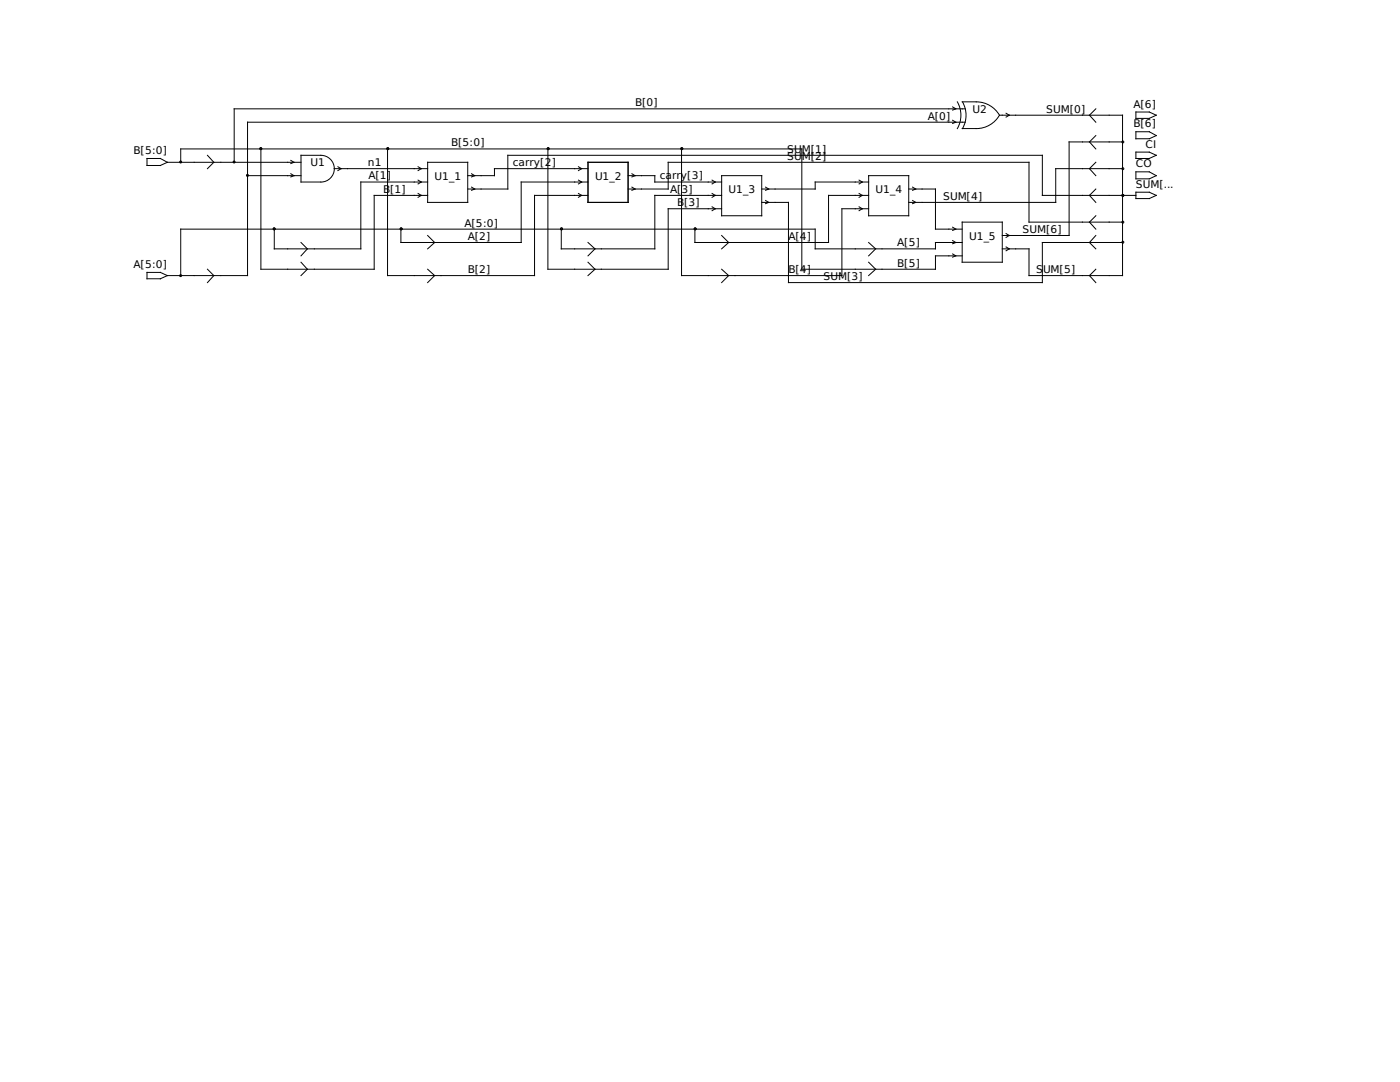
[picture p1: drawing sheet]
<svg xmlns="http://www.w3.org/2000/svg" width="279mm" height="216mm" viewBox="0 0 279 216" stroke-linecap="round" stroke-linejoin="round" font-family="sans-serif">
<g fill="none" stroke="#000" stroke-width=".2">
<path d="M29.3 31.6h2.7l1.4 .8-1.4 .6h-2.7zM33.4 32.4h26.7M36.1 32.4v-2.7h123.9v24h26.7v-2.6h5.3M41.4 31l1.3 1.4-1.3 1.3M49.4 35.1h10.7M52.1 29.7v24h22.6v-14.7h10.6M58 32l.7 .4-.7 .2M58 34.7l.7 .4-.7 .2M64 31h-3.9v5.3h3.9M64.1 31a2.67 2.67 0 0 1 2.6 2.7 2.67 2.67 0 0 1-2.6 2.6M66.7 33.7h18.6M67.4 33.3l.7 .4-.7 .3"/>
<path d="M77.3 29.7v25.3h29.4v-16h10.6M83.4 35.9l.7 .4-.7 .4M83.4 33.3l.7 .4-.7 .3M83.4 38.6l.7 .4-.7 .4M85.3 32.4h8v8h-8zM85.3 36.3h-13.3v13.4h-17.3v-4M93.3 37.7h8v-6.7h106.7v8h18.7M94.1 37.3l.6 .4-.6 .3M94.1 34.7l.6 .4-.6 .2M109.3 29.7v24h24.1v-12h10.6M115.4 35.9l.7 .4-.7 .4M115.4 33.3l.7 .4-.7 .3"/>
<path d="M115.4 38.6l.7 .4-.7 .4M117.3 33.7h-18.6v1.4h-5.4M117.3 32.4h8v8h-8zM117.3 36.3h-13.3v12.1h-24v-2.7M125.3 35.1h5.4v1.2h13.3M125.3 37.7h8.1v-5.3h72v11.9h18.6M126.1 34.7l.6 .4-.6 .2M126.1 37.3l.6 .4-.6 .3M136 29.7v25.3h32v-13.3h5.4M142.1 35.9l.6 .4-.6 .4M142.1 38.6l.6 .4-.6 .4M144 35.1h8v8h-8z"/>
<path d="M144 39h-13.3v10.7h-18.7v-4M152.8 37.3l.6 .4-.6 .3M171.5 35.9l.6 .4-.6 .4M171.5 38.6l.6 .4-.6 .4M173.4 35.1h8v8h-8zM173.4 36.3h-10.7v1.4h-10.7M173.4 39h-8v9.4h-26.7v-2.7M181.4 37.7h5.3v8h5.3M182.1 37.3l.7 .4-.7 .3M190.1 24l.7 .4-.7 .2M190.1 21.3l.7 .4-.7 .3M191.1 20.3a5.3 5.3 0 0 1 0 5.4"/>
<path d="M192 20.3a9.8 9.8 0 0 1 4.9 .4 5.4 5.4 0 0 1 2.6 2.3 5.3 5.3 0 0 1-4.7 2.7h-2.8M192.1 20.3a5.3 5.3 0 0 1 0 5.4M192.7 21.7h-146v10.7M192.7 24.4h-143.3v30.6h-16M199.5 23h24.5v32h-18.6v-5.3h-5.4M200.8 22.6l.6 .4-.6 .4M218.7 27.1l-1.3 1.2 1.3 1.4M218.7 37.7l-1.3 1.3 1.3 1.4M218.7 21.7l-1.3 1.3 1.3 1.4M218.7 32.4l-1.3 1.3 1.3 1.4M224 33.7h-13.3v6.7h-29.3M224 28.3h-10.6v18.7h-13.4"/>
<path d="M226.7 30.4h2.7l1.4 .6-1.4 .6h-2.7zM226.7 22.4h2.7l1.4 .6-1.4 .6h-2.7zM226.7 26.3h2.7l1.4 .8-1.4 .6h-2.7zM226.7 34.3h2.7l1.4 .8-1.4 .6h-2.7zM226.7 38.4h2.7l1.4 .6-1.4 .6h-2.7zM29.3 54.4h2.7l1.4 .6-1.4 .6h-2.7zM41.4 53.7l1.3 1.3-1.3 1.4M60.1 52.3l1.2 1.4-1.2 1.3M60.1 48.4l1.2 1.3-1.2 1.4M85.3 53.7l1.4 1.3-1.4 1.4M85.3 47l1.4 1.4-1.4 1.3M117.3 52.3l1.4 1.4-1.4 1.3"/>
<path d="M117.3 48.4l1.4 1.3-1.4 1.4M142.1 41.3l.6 .4-.6 .3M144 53.7l1.4 1.3-1.4 1.4M144 47l1.4 1.4-1.4 1.3M152 40.4h5.4v16h50.6v-8h16M152.8 40l.6 .4-.6 .2M171.5 41.3l.6 .4-.6 .3M173.4 52.3l1.4 1.4-1.4 1.3M173.4 48.4l1.4 1.3-1.4 1.4M182.1 40l.7 .4-.7 .2M190.1 50.7l.7 .4-.7 .2M190.1 45.3l.7 .4-.7 .3"/>
<path d="M190.1 48l.7 .4-.7 .2M192 44.3h8v8h-8zM192 48.4h-5.3v1.3h-24v-4h-126.6v9.3M200.8 46.6l.6 .4-.6 .4M200.8 49.3l.6 .4-.6 .3M218.7 43.1l-1.3 1.2 1.3 1.4M218.7 53.7l-1.3 1.3 1.3 1.4M218.7 47l-1.3 1.4 1.3 1.3"/>
<circle cx="36" cy="32.3" r=".2"/>
<circle cx="52.1" cy="29.7" r=".2"/>
<circle cx="77.4" cy="29.7" r=".2"/>
<circle cx="109.4" cy="29.7" r=".2"/>
<circle cx="136.1" cy="29.7" r=".2"/>
<circle cx="224.1" cy="39" r=".2"/>
<circle cx="224.1" cy="33.7" r=".2"/>
<circle cx="224.1" cy="28.3" r=".2"/>
<circle cx="36" cy="55" r=".2"/>
<circle cx="54.7" cy="45.7" r=".2"/>
<circle cx="80.1" cy="45.7" r=".2"/>
<circle cx="112.1" cy="45.7" r=".2"/>
<circle cx="138.7" cy="45.7" r=".2"/>
<circle cx="224.1" cy="48.3" r=".2"/>
<circle cx="224.1" cy="44.3" r=".2"/>
</g>
<g fill="#000" stroke="#000" stroke-width=".2">
<circle cx="46.7" cy="32.3" r=".2"/>
<circle cx="49.4" cy="35" r=".2"/>
</g>
<g font-size="2.1">
<text x="126.7" y="21.2">B[0]</text>
<text x="185.2" y="23.9">A[0]</text>
<text x="194.1" y="22.5">U2</text>
<text x="208.8" y="22.5">SUM[0]</text>
<text x="226.2" y="21.5">A[6]</text>
<text x="90" y="29.2">B[5:0]</text>
<text x="226.2" y="25.4">B[6]</text>
<text x="228.6" y="29.5">CI</text>
<text x="26.7" y="30.7">B[5:0]</text>
<text x="62" y="33.1">U1</text>
<text x="73.4" y="33.1">n1</text>
<text x="73.5" y="35.8">A[1]</text>
<text x="86.7" y="35.9">U1_1</text>
<text x="102.4" y="33.1">carry[2]</text>
<text x="118.7" y="35.9">U1_2</text>
<text x="131.7" y="35.8">carry[3]</text>
<text x="157.1" y="30.5">SUM[1]</text>
<text x="157.1" y="31.9">SUM[2]</text>
<text x="226.7" y="33.4">CO</text>
<text x="76.5" y="38.5">B</text>
<text x="77.9" y="38.5">[1]</text>
<text x="133.7" y="38.5">A[3]</text>
<text x="135.1" y="41.1">B</text>
<text x="136.5" y="41.1">[3]</text>
<text x="145.4" y="38.6">U1_3</text>
<text x="174.8" y="38.6">U1_4</text>
<text x="188.2" y="39.9">SUM[4]</text>
<text x="226.7" y="37.5">SUM[...</text>
<text x="92.7" y="45.2">A[5:0]</text>
<text x="93.3" y="47.9">A[2]</text>
<text x="157.4" y="47.9">A[4]</text>
<text x="193.4" y="47.9">U1_5</text>
<text x="204.1" y="46.5">SUM[6]</text>
<text x="26.7" y="53.5">A[5:0]</text>
<text x="179.1" y="53.2">B[5]</text>
<text x="179.1" y="49.1">A[5]</text>
<text x="93.3" y="54.5">B[2]</text>
<text x="157.4" y="54.5">B[4]</text>
<text x="164.3" y="55.9">SUM[3]</text>
<text x="206.8" y="54.5">S</text>
<text x="208.2" y="54.5">UM[5]</text>
</g>
</svg>
